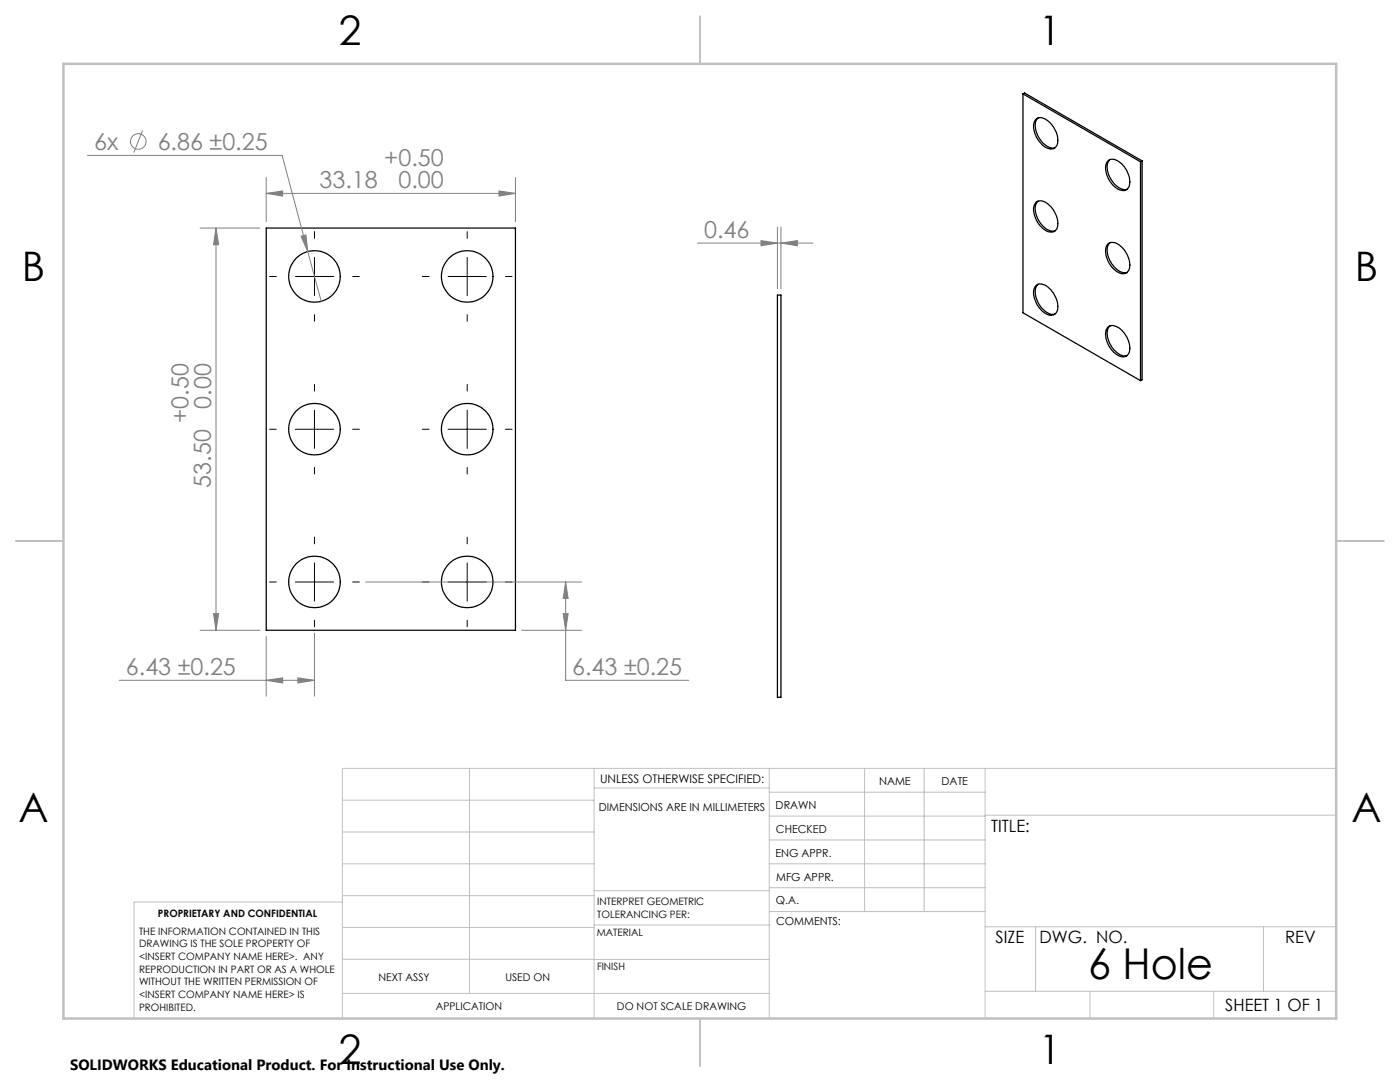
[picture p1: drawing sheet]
<svg xmlns="http://www.w3.org/2000/svg" width="279mm" height="216mm" viewBox="0 0 279 216" stroke-linecap="round" stroke-linejoin="round" font-family="sans-serif">
<g fill="none" stroke="#000" stroke-width=".25">
<path d="M204.2 18.7l23.4 13.6M204.2 18.7v43.7l23.4 13.6M204.2 18.7l.3-.1 23.4 13.5M206.7 23.9a1.57 1.57 0 0 1 2.3 .1 4.7 4.7 0 0 1 1.9 5.1 1.59 1.59 0 0 1-2.5 .1 5 5 0 0 1-2-4.9zM207.2 23.6a2.91 2.91 0 0 0-.1 3.5 3.5 3.5 0 0 0 3.4 2.4h.1M221 32.2a1.77 1.77 0 0 1 2.6 .3 4.6 4.6 0 0 1 1.6 4.9 1.67 1.67 0 0 1-2.7-.1 4.6 4.6 0 0 1-1.6-4.9zM221.5 31.9a3.1 3.1 0 0 0 .2 3.8 3.1 3.1 0 0 0 3.2 2M227.6 32.3v43.7M227.9 32.1v43.7l-.3 .2M227.9 32.1l-.3 .2M53.1 45.5h49.8v80.3h-49.8zM155.2 58.9h.7v80.2h-.7z"/>
<path d="M206.8 56.9a2.04 2.04 0 0 1 2.7 .7 4.2 4.2 0 0 1 1.2 4.9 1.61 1.61 0 0 1-2.3-.1 5 5 0 0 1-2-4.9zM206.8 40.4a1.94 1.94 0 0 1 2.7 .6 4.5 4.5 0 0 1 1.4 4.7 1.73 1.73 0 0 1-2.8-.1 5.1 5.1 0 0 1-1.7-4.6zM207.2 40.1a2.98 2.98 0 0 0-.1 3.6 3.8 3.8 0 0 0 3.2 2.4h.3M207.2 56.7a2.98 2.98 0 0 0-.1 3.6 3.9 3.9 0 0 0 3.2 2.4h.3M221.2 48.6a2.08 2.08 0 0 1 2.7 .7 4.6 4.6 0 0 1 1.3 4.7 1.69 1.69 0 0 1-2.7-.1 4.6 4.6 0 0 1-1.6-4.9zM221.5 48.4a3.1 3.1 0 0 0 .2 3.9 3.3 3.3 0 0 0 3.2 2.1M221.2 65.2a2.29 2.29 0 0 1 2.9 1 4.1 4.1 0 0 1 1 4.6 1.61 1.61 0 0 1-2.3-.1 5 5 0 0 1-2-4.9zM221.5 65a3.2 3.2 0 0 0 .2 3.9 3.6 3.6 0 0 0 3 2.1l.2-.1"/>
<circle cx="62.8" cy="55.2" r="5.1"/>
<circle cx="93.2" cy="55.2" r="5.1"/>
<circle cx="62.8" cy="85.6" r="5.1"/>
<circle cx="93.2" cy="85.6" r="5.1"/>
<circle cx="62.8" cy="116.1" r="5.1"/>
<circle cx="93.2" cy="116.1" r="5.1"/>
</g>
<g fill="none" stroke="#808080" stroke-width=".2">
<path d="M17.5 31h38.8l5.1 19.2M28.5 26l-1.8 4.4M53.1 38.6l3.3-.5v1zM53.1 35.4v8.8M53.1 38.6h49.8M99.6 38.1l3.3 .5-3.3 .5zM102.9 35.4v8.8M39.9 45.5h12M43.1 45.5l.5 3.3h-1zM43.1 45.5v80.3M60.1 47.1l1-.2 .3 3.3zM61.4 50.2l2.7 9.9"/>
<path d="M139.2 48.5h23M151.9 48l3.3 .5-3.3 .5zM155.2 45.3v12.3M155.9 48.5l3.2-.5v1zM155.9 45.3v12.3M73 116.1h43.1M112.9 116.1l.5 3.3h-1zM112.9 116.1v19.6h24.5M23.8 135.7h39M39.9 125.8h12M42.6 122.4h1l-.5 3.4zM53.1 135.7l3.3-.4v1z"/>
<path d="M53.1 127v11.9M59.4 135.3l3.4 .4-3.4 .6zM62.8 126.3v12.6M104.1 125.8h12M112.4 122.4h1l-.5 3.4z"/>
<circle cx="27.6" cy="28.2" r="1.56"/>
</g>
<g fill="none" stroke="#000" stroke-width=".2">
<path d="M53.8 55.2h1.3M58.9 55.2h7.7M62.8 46.2v1.4M62.8 51.4v7.6M70.4 55.2h1.3M84.3 55.2h1.3M89.4 55.2h7.6M93.2 46.2v1.4M93.2 51.4v7.6M100.9 55.2h1.3M62.8 62.8v1.3M62.8 76.7v1.3"/>
<path d="M93.2 62.8v1.3M93.2 76.7v1.3M53.8 85.7h1.3M58.9 85.7h7.7M62.8 81.8v7.7M62.8 93.3v1.3M70.4 85.7h1.3M84.3 85.7h1.3M89.4 85.7h7.6M93.2 81.8v7.7M93.2 93.3v1.3M100.9 85.7h1.3"/>
<path d="M53.8 116.1h1.3M58.9 116.1h7.7M62.8 107.2v1.3M62.8 112.3v7.6M70.4 116.1h1.3M84.3 116.1h1.3M89.4 116.1h7.6M93.2 107.2v1.3M93.2 112.3v7.6M100.9 116.1h1.3M62.8 123.8v1.3M93.2 123.8v1.3"/>
</g>
<g fill="none" stroke="#c0c0c0" stroke-width=".2">
<path d="M68.3 159.7h50.3M93.7 153.3v44.9M118.6 153.3v49.9M118.6 157.2h34.9M153.5 153.3v49.9M153.5 158.1h43.1M172.5 153.3v28.6M184.4 153.3v28.6M196.6 153.3v49.9M266.7 153.3h-198.4v49.9M68.3 178.7h50.3M68.3 172.4h50.3"/>
<path d="M68.3 166h50.3M68.3 180h-41.6v23.2M118.6 177.7h35M153.5 167.6h43.1M153.5 162.8h43.1M153.5 172.4h43.1M153.5 177.1h43.1M196.6 162.7h70.1M68.3 198.2h85.2M68.3 191.4l85.2 .1M68.3 185.1h50.3M118.6 184.6h35"/>
<path d="M153.6 181.9h43M196.6 197.8h70.1M196.6 184.9h70.1M206.7 184.9v12.9M217.5 197.8v5.4M242.2 197.8v5.4M252.2 184.9v12.9"/>
</g>
<path d="M139.7 3.2v9.5M3.1 107.9h9.6M266.7 107.9h9.5M139.7 203.2v9.6" fill="none" stroke="#c0c0c0" stroke-width=".25"/>
<path d="M12.7 12.7h254v190.5h-254z" fill="none" stroke="#c0c0c0" stroke-width=".5"/>
<g fill="#808080">
<path d="M60.1 47.1l1.3 3.1-.3-3.3zM53.1 135.7l3.3-.4v1zM59.4 135.3l3.4 .4-3.4 .6zM112.4 122.4h1l-.5 3.4zM112.9 116.1l.5 3.3h-1zM151.9 48l3.3 .5-3.3 .5zM155.9 48.5l3.2-.5v1z"/>
<path d="M99.6 38.1l3.3 .5-3.3 .5zM53.1 38.6l3.3-.5v1z"/>
<path d="M43.1 45.5l.5 3.3h-1zM42.6 122.4h1l-.5 3.4z"/>
</g>
<text font-size="8.5" x="217.2" y="195.4">6 Hole</text>
<g font-size="8.1">
<text x="67.6" y="8.9">2</text>
<text x="207.3" y="8.9">1</text>
<text x="4.4" y="56.2">B</text>
<text x="270.4" y="56.2">B</text>
<text x="3.7" y="164.1">A</text>
<text x="269.7" y="164.1">A</text>
<text x="67.6" y="212.4">2</text>
<text x="207.3" y="212.4">1</text>
</g>
<g font-size="4.7" fill="#808080">
<text x="18.8" y="29.9">6x</text>
<text x="31.5" y="29.9">6.86 ±0.25</text>
<text x="76.7" y="33">+0.50</text>
<text x="63.8" y="37.5">33.18</text>
<text x="79.5" y="37.6">0.00</text>
<text x="140.5" y="47.5">0.46</text>
<text x="42.1" y="81.5" transform="rotate(-90 42.1 81.5)">0.00</text>
<text x="37.6" y="84.4" transform="rotate(-90 37.6 84.4)">+0.50</text>
<text x="42.1" y="97.3" transform="rotate(-90 42.1 97.3)">53.50</text>
<text x="25.1" y="134.7">6.43 ±0.25</text>
<text x="114.2" y="134.7">6.43 ±0.25</text>
</g>
<g font-size="3.4">
<text x="197.8" y="166">TITLE:</text>
<text x="198.7" y="188.1">SIZE</text>
<text x="207.5" y="188.1">DWG. NO.</text>
<text x="256.5" y="188.2">REV</text>
<text x="244.5" y="201.7">SHEET 1 OF 1</text>
</g>
<text font-size="3" x="14" y="213.5">SOLIDWORKS Educational Product. For Instructional Use Only.</text>
<text font-size="2.4" x="119.8" y="156.2">UNLESS OTHERWISE SPECIFIED:</text>
<g font-size="2.2">
<text x="119.5" y="161.8">DIMENSIONS ARE IN MILLIMETERS</text>
<text x="154.8" y="161.4">DRAWN</text>
<text x="175.4" y="156.6">NAME</text>
<text x="187.9" y="156.7">DATE</text>
<text x="154.9" y="166.3">CHECKED</text>
<text x="154.8" y="170.9">ENG APPR.</text>
<text x="154.9" y="175.7">MFG APPR.</text>
<text x="154.9" y="180.4">Q.A.</text>
<text x="154.9" y="184.6">COMMENTS:</text>
</g>
<g font-size="2.1">
<text x="75.5" y="195.7">NEXT ASSY</text>
<text x="100.9" y="195.7">USED ON</text>
<text x="86.9" y="201.5">APPLICATION</text>
<text x="123.1" y="201.6">DO NOT SCALE DRAWING</text>
</g>
<g font-size="2">
<text x="31.5" y="182.9">PROPRIETARY AND CONFIDENTIAL</text>
<text x="119.2" y="180.6">INTERPRET GEOMETRIC</text>
<text x="119.2" y="183.1">TOLERANCING PER:</text>
<text x="27.8" y="186.5">THE INFORMATION CONTAINED IN THIS</text>
<text x="27.8" y="189">DRAWING IS THE SOLE PROPERTY OF</text>
<text x="27.8" y="191.6">&lt;INSERT COMPANY NAME HERE&gt;. ANY</text>
<text x="119.1" y="186.7">MATERIAL</text>
<text x="27.8" y="194.1">REPRODUCTION IN PART OR AS A WHOLE</text>
<text x="27.8" y="196.6">WITHOUT THE WRITTEN PERMISSION OF</text>
<text x="119.1" y="193.5">FINISH</text>
<text x="27.8" y="199.1">&lt;INSERT COMPANY NAME HERE&gt; IS</text>
<text x="27.8" y="201.7">PROHIBITED.</text>
</g>
</svg>
